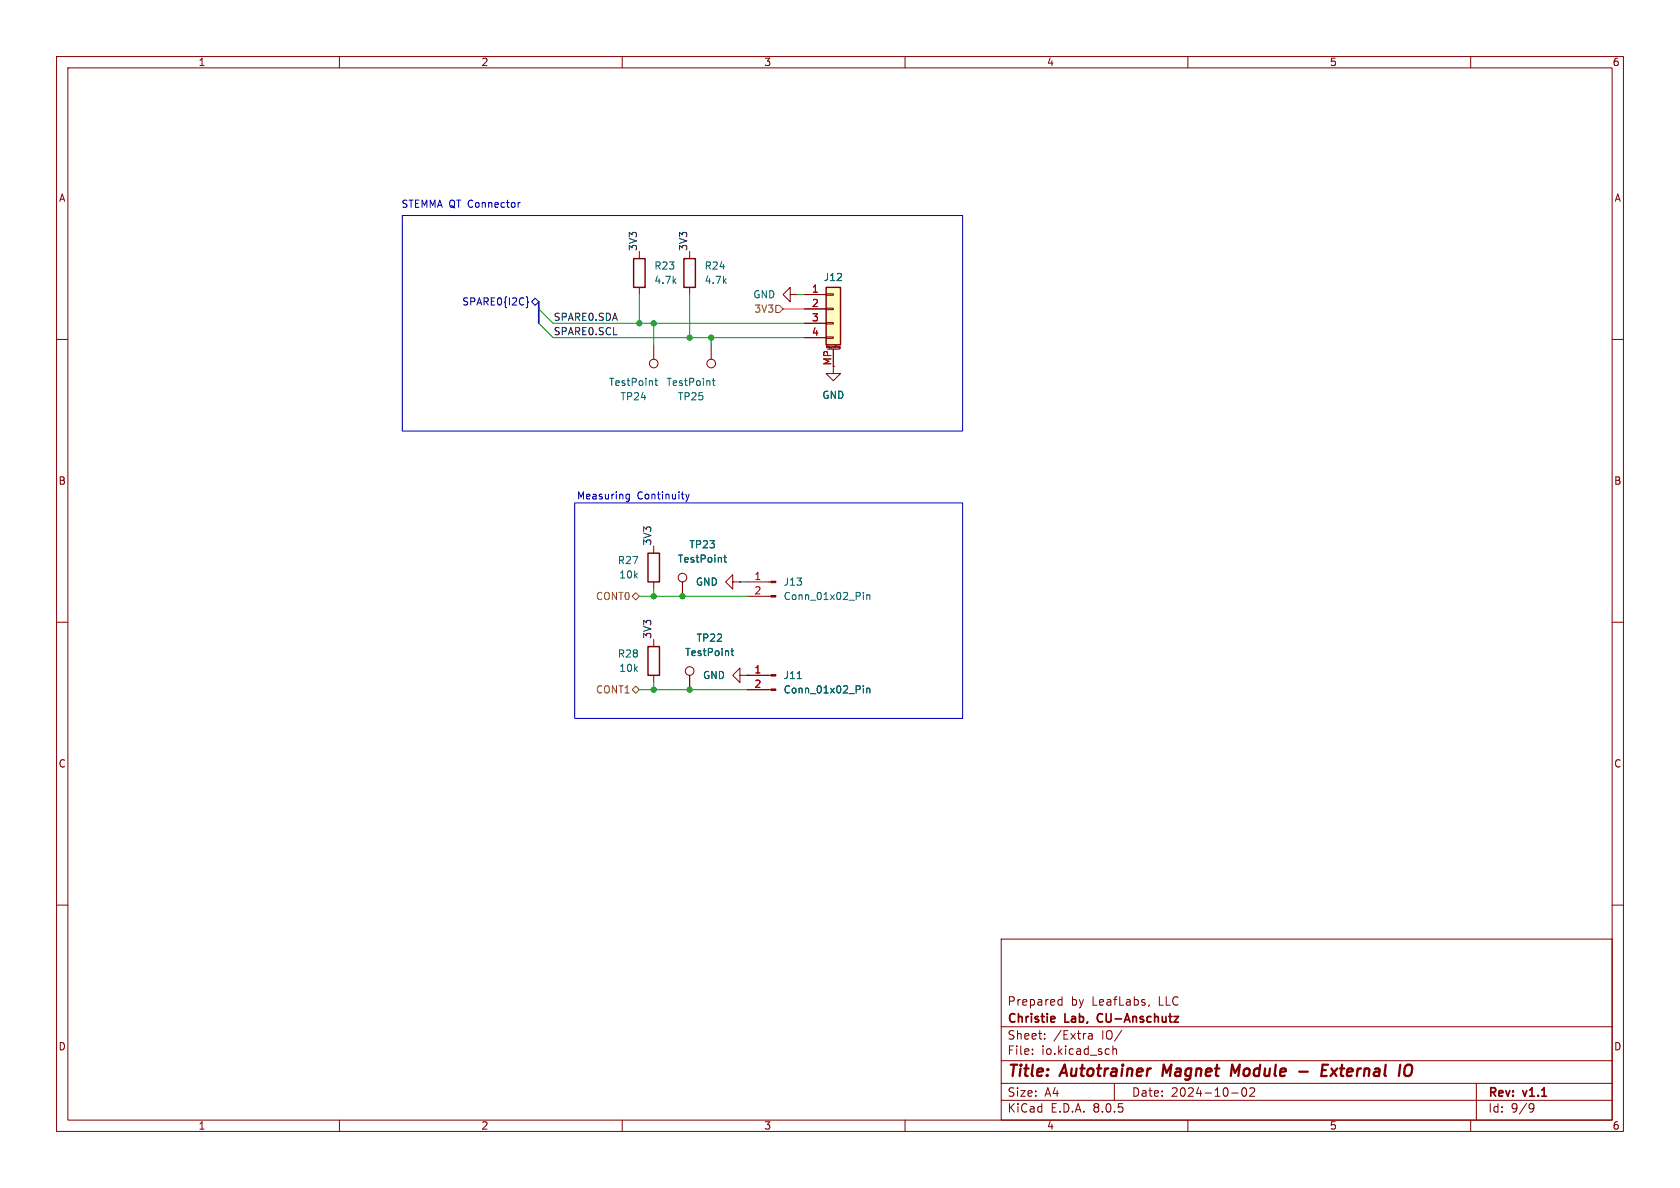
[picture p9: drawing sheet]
(kicad_sch
 (version 20231120)
 (generator "eeschema")
 (generator_version "8.0")
 (paper "A4")
 (title_block
  (title "Autotrainer Magnet Module - External IO")
  (date "2024-10-02")
  (rev "v1.1")
  (company "Christie Lab, CU-Anschutz")
  (comment 1 "Prepared by LeafLabs, LLC"))
 (lib_symbols
  (symbol "Connector:Conn_01x02_Pin"
   (pin_names
    (offset 1.016) hide) (exclude_from_sim no) (in_bom yes) (on_board yes)
   (property "Reference" "J" (at 0 2.54 0) (effects (font (size 1.27 1.27))))
   (property "Value" "Conn_01x02_Pin" (at 0 -5.08 0) (effects (font (size 1.27 1.27))))
   (property "Footprint" "" (at 0 0 0) (effects (font (size 1.27 1.27)) (hide yes)))
   (property "Datasheet" "~" (at 0 0 0) (effects (font (size 1.27 1.27)) (hide yes)))
   (property "Description" "Generic connector, single row, 01x02, script generated" (at 0 0 0) (effects (font (size 1.27 1.27)) (hide yes)))
   (property "ki_locked" "" (at 0 0 0) (effects (font (size 1.27 1.27))))
   (symbol "Conn_01x02_Pin_1_1"
    (polyline (pts (xy 1.27 -2.54) (xy 0.8636 -2.54)) (stroke (width 0.1524) (type default)) (fill (type none)))
    (polyline (pts (xy 1.27 0) (xy 0.8636 0)) (stroke (width 0.1524) (type default)) (fill (type none)))
    (rectangle (start 0.8636 -2.413) (end 0 -2.667) (stroke (width 0.1524) (type default)) (fill (type outline)))
    (rectangle (start 0.8636 0.127) (end 0 -0.127) (stroke (width 0.1524) (type default)) (fill (type outline)))
    (pin passive line (at 5.08 0 180) (length 3.81) (name "Pin_1" (effects (font (size 1.27 1.27)))) (number "1" (effects (font (size 1.27 1.27)))))
    (pin passive line (at 5.08 -2.54 180) (length 3.81) (name "Pin_2" (effects (font (size 1.27 1.27)))) (number "2" (effects (font (size 1.27 1.27)))))))
  (symbol "Connector:TestPoint"
   (pin_numbers hide)
   (pin_names
    (offset 0.762) hide) (exclude_from_sim no) (in_bom yes) (on_board yes)
   (property "Reference" "TP" (at 0 6.858 0) (effects (font (size 1.27 1.27))))
   (property "Value" "TestPoint" (at 0 5.08 0) (effects (font (size 1.27 1.27))))
   (property "Footprint" "" (at 5.08 0 0) (effects (font (size 1.27 1.27)) (hide yes)))
   (property "Datasheet" "~" (at 5.08 0 0) (effects (font (size 1.27 1.27)) (hide yes)))
   (property "Description" "test point" (at 0 0 0) (effects (font (size 1.27 1.27)) (hide yes)))
   (symbol "TestPoint_0_1"
    (circle (center 0 3.302) (radius 0.762) (stroke (width 0) (type default)) (fill (type none))))
   (symbol "TestPoint_1_1"
    (pin passive line (at 0 0 90) (length 2.54) (name "1" (effects (font (size 1.27 1.27)))) (number "1" (effects (font (size 1.27 1.27)))))))
  (symbol "Connector_Generic_MountingPin:Conn_01x04_MountingPin"
   (pin_names
    (offset 1.016) hide) (exclude_from_sim no) (in_bom yes) (on_board yes)
   (property "Reference" "J" (at 0 5.08 0) (effects (font (size 1.27 1.27))))
   (property "Value" "Conn_01x04_MountingPin" (at 1.27 -7.62 0) (effects (font (size 1.27 1.27)) (justify left)))
   (property "Footprint" "" (at 0 0 0) (effects (font (size 1.27 1.27)) (hide yes)))
   (property "Datasheet" "~" (at 0 0 0) (effects (font (size 1.27 1.27)) (hide yes)))
   (property "Description" "Generic connectable mounting pin connector, single row, 01x04, script generated (kicad-library-utils/schlib/autogen/connector/)" (at 0 0 0) (effects (font (size 1.27 1.27)) (hide yes)))
   (symbol "Conn_01x04_MountingPin_1_1"
    (rectangle (start -1.27 -4.953) (end 0 -5.207) (stroke (width 0.1524) (type default)) (fill (type none)))
    (rectangle (start -1.27 -2.413) (end 0 -2.667) (stroke (width 0.1524) (type default)) (fill (type none)))
    (rectangle (start -1.27 0.127) (end 0 -0.127) (stroke (width 0.1524) (type default)) (fill (type none)))
    (rectangle (start -1.27 2.667) (end 0 2.413) (stroke (width 0.1524) (type default)) (fill (type none)))
    (rectangle (start -1.27 3.81) (end 1.27 -6.35) (stroke (width 0.254) (type default)) (fill (type background)))
    (polyline (pts (xy -1.016 -7.112) (xy 1.016 -7.112)) (stroke (width 0.1524) (type default)) (fill (type none)))
    (text "Mounting" (at 0 -6.731 0) (effects (font (size 0.381 0.381))))
    (pin passive line (at -5.08 2.54 0) (length 3.81) (name "Pin_1" (effects (font (size 1.27 1.27)))) (number "1" (effects (font (size 1.27 1.27)))))
    (pin passive line (at -5.08 0 0) (length 3.81) (name "Pin_2" (effects (font (size 1.27 1.27)))) (number "2" (effects (font (size 1.27 1.27)))))
    (pin passive line (at -5.08 -2.54 0) (length 3.81) (name "Pin_3" (effects (font (size 1.27 1.27)))) (number "3" (effects (font (size 1.27 1.27)))))
    (pin passive line (at -5.08 -5.08 0) (length 3.81) (name "Pin_4" (effects (font (size 1.27 1.27)))) (number "4" (effects (font (size 1.27 1.27)))))
    (pin passive line (at 0 -10.16 90) (length 3.048) (name "MountPin" (effects (font (size 1.27 1.27)))) (number "MP" (effects (font (size 1.27 1.27)))))))
  (symbol "Device:R"
   (pin_numbers hide)
   (pin_names
    (offset 0)) (exclude_from_sim no) (in_bom yes) (on_board yes)
   (property "Reference" "R" (at 2.032 0 90) (effects (font (size 1.27 1.27))))
   (property "Value" "R" (at 0 0 90) (effects (font (size 1.27 1.27))))
   (property "Footprint" "" (at -1.778 0 90) (effects (font (size 1.27 1.27)) (hide yes)))
   (property "Datasheet" "~" (at 0 0 0) (effects (font (size 1.27 1.27)) (hide yes)))
   (property "Description" "Resistor" (at 0 0 0) (effects (font (size 1.27 1.27)) (hide yes)))
   (symbol "R_0_1"
    (rectangle (start -1.016 -2.54) (end 1.016 2.54) (stroke (width 0.254) (type default)) (fill (type none))))
   (symbol "R_1_1"
    (pin passive line (at 0 3.81 270) (length 1.27) (name "~" (effects (font (size 1.27 1.27)))) (number "1" (effects (font (size 1.27 1.27)))))
    (pin passive line (at 0 -3.81 90) (length 1.27) (name "~" (effects (font (size 1.27 1.27)))) (number "2" (effects (font (size 1.27 1.27)))))))
  (symbol "power:GND"
   (power)
   (pin_numbers hide)
   (pin_names
    (offset 0) hide) (exclude_from_sim no) (in_bom yes) (on_board yes)
   (property "Reference" "#PWR" (at 0 -6.35 0) (effects (font (size 1.27 1.27)) (hide yes)))
   (property "Value" "GND" (at 0 -3.81 0) (effects (font (size 1.27 1.27))))
   (property "Footprint" "" (at 0 0 0) (effects (font (size 1.27 1.27)) (hide yes)))
   (property "Datasheet" "" (at 0 0 0) (effects (font (size 1.27 1.27)) (hide yes)))
   (property "Description" "Power symbol creates a global label with name \"GND\" , ground" (at 0 0 0) (effects (font (size 1.27 1.27)) (hide yes)))
   (symbol "GND_0_1"
    (polyline (pts (xy 0 0) (xy 0 -1.27) (xy 1.27 -1.27) (xy 0 -2.54) (xy -1.27 -1.27) (xy 0 -1.27)) (stroke (width 0) (type default)) (fill (type none))))
   (symbol "GND_1_1"
    (pin power_in line (at 0 0 270) (length 0) (name "~" (effects (font (size 1.27 1.27)))) (number "1" (effects (font (size 1.27 1.27))))))))
 (junction
  (at 115.57 121.92)
  (diameter 0)
  (color 0 0 0 0))
 (junction
  (at 115.57 57.15)
  (diameter 0)
  (color 0 0 0 0))
 (junction
  (at 120.65 105.41)
  (diameter 0)
  (color 0 0 0 0))
 (junction
  (at 121.92 59.69)
  (diameter 0)
  (color 0 0 0 0))
 (junction
  (at 113.03 57.15)
  (diameter 0)
  (color 0 0 0 0))
 (junction
  (at 115.57 105.41)
  (diameter 0)
  (color 0 0 0 0))
 (junction
  (at 125.73 59.69)
  (diameter 0)
  (color 0 0 0 0))
 (junction
  (at 121.92 121.92)
  (diameter 0)
  (color 0 0 0 0))
 (bus_entry
  (at 95.25 57.15)
  (size 2.54 2.54)
  (stroke (width 0) (type default)))
 (bus_entry
  (at 95.25 54.61)
  (size 2.54 2.54)
  (stroke (width 0) (type default)))
 (wire
  (pts (xy 97.79 57.15) (xy 113.03 57.15))
  (stroke (width 0) (type default)))
 (wire
  (pts (xy 125.73 59.69) (xy 142.24 59.69))
  (stroke (width 0) (type default)))
 (wire
  (pts (xy 115.57 120.65) (xy 115.57 121.92))
  (stroke (width 0) (type default)))
 (wire
  (pts (xy 115.57 121.92) (xy 121.92 121.92))
  (stroke (width 0) (type default)))
 (wire
  (pts (xy 130.81 102.87) (xy 132.08 102.87))
  (stroke (width 0) (type default)))
 (wire
  (pts (xy 121.92 52.07) (xy 121.92 59.69))
  (stroke (width 0) (type default)))
 (wire
  (pts (xy 113.03 105.41) (xy 115.57 105.41))
  (stroke (width 0) (type default)))
 (wire
  (pts (xy 115.57 104.14) (xy 115.57 105.41))
  (stroke (width 0) (type default)))
 (bus
  (pts (xy 95.25 54.61) (xy 95.25 57.15))
  (stroke (width 0) (type default)))
 (wire
  (pts (xy 140.97 52.07) (xy 142.24 52.07))
  (stroke (width 0) (type default)))
 (wire
  (pts (xy 97.79 59.69) (xy 121.92 59.69))
  (stroke (width 0) (type default)))
 (wire
  (pts (xy 121.92 121.92) (xy 132.08 121.92))
  (stroke (width 0) (type default)))
 (wire
  (pts (xy 125.73 60.96) (xy 125.73 59.69))
  (stroke (width 0) (type default)))
 (wire
  (pts (xy 113.03 121.92) (xy 115.57 121.92))
  (stroke (width 0) (type default)))
 (wire
  (pts (xy 138.43 54.61) (xy 142.24 54.61))
  (stroke (width 0) (type default)))
 (wire
  (pts (xy 121.92 59.69) (xy 125.73 59.69))
  (stroke (width 0) (type default)))
 (wire
  (pts (xy 113.03 57.15) (xy 115.57 57.15))
  (stroke (width 0) (type default)))
 (wire
  (pts (xy 115.57 105.41) (xy 120.65 105.41))
  (stroke (width 0) (type default)))
 (wire
  (pts (xy 115.57 57.15) (xy 115.57 60.96))
  (stroke (width 0) (type default)))
 (bus
  (pts (xy 95.25 53.34) (xy 95.25 54.61))
  (stroke (width 0) (type default)))
 (wire
  (pts (xy 120.65 105.41) (xy 132.08 105.41))
  (stroke (width 0) (type default)))
 (wire
  (pts (xy 113.03 52.07) (xy 113.03 57.15))
  (stroke (width 0) (type default)))
 (wire
  (pts (xy 115.57 57.15) (xy 142.24 57.15))
  (stroke (width 0) (type default)))
 (rectangle
  (start 71.12 38.1)
  (end 170.18 76.2)
  (stroke (width 0) (type default))
  (fill (type none)))
 (rectangle
  (start 101.6 88.9)
  (end 170.18 127)
  (stroke (width 0) (type default))
  (fill (type none)))
 (text "Measuring Continuity"
  (exclude_from_sim no)
  (at 112.014 87.884 0)
  (effects (font (size 1.27 1.27))))
 (text "STEMMA QT Connector"
  (exclude_from_sim no)
  (at 81.534 36.322 0)
  (effects (font (size 1.27 1.27))))
 (label "3V3"
  (at 115.57 113.03 90)
  (fields_autoplaced yes)
  (effects (font (size 1.27 1.27)) (justify left bottom)))
 (label "3V3"
  (at 121.92 44.45 90)
  (fields_autoplaced yes)
  (effects (font (size 1.27 1.27)) (justify left bottom)))
 (label "SPARE0.SCL"
  (at 97.79 59.69 0)
  (fields_autoplaced yes)
  (effects (font (size 1.27 1.27)) (justify left bottom)))
 (label "3V3"
  (at 113.03 44.45 90)
  (fields_autoplaced yes)
  (effects (font (size 1.27 1.27)) (justify left bottom)))
 (label "3V3"
  (at 115.57 96.52 90)
  (fields_autoplaced yes)
  (effects (font (size 1.27 1.27)) (justify left bottom)))
 (label "SPARE0.SDA"
  (at 97.79 57.15 0)
  (fields_autoplaced yes)
  (effects (font (size 1.27 1.27)) (justify left bottom)))
 (hierarchical_label "3V3"
  (shape input)
  (at 138.43 54.61 180)
  (fields_autoplaced yes)
  (effects (font (size 1.27 1.27)) (justify right)))
 (hierarchical_label "SPARE0{I2C}"
  (shape bidirectional)
  (at 95.25 53.34 180)
  (fields_autoplaced yes)
  (effects (font (size 1.27 1.27)) (justify right)))
 (hierarchical_label "CONT0"
  (shape bidirectional)
  (at 113.03 105.41 180)
  (fields_autoplaced yes)
  (effects (font (size 1.27 1.27)) (justify right)))
 (hierarchical_label "CONT1"
  (shape bidirectional)
  (at 113.03 121.92 180)
  (fields_autoplaced yes)
  (effects (font (size 1.27 1.27)) (justify right)))
 (symbol
  (lib_id "Device:R")
  (at 115.57 100.33 0)
  (unit 1)
  (exclude_from_sim no)
  (in_bom yes)
  (on_board yes)
  (dnp no)
  (property "Reference" "R27" (at 113.03 99.0599 0) (effects (font (size 1.27 1.27)) (justify right)))
  (property "Value" "10k" (at 113.03 101.5999 0) (effects (font (size 1.27 1.27)) (justify right)))
  (property "Footprint" "Resistor_SMD:R_0603_1608Metric" (at 113.792 100.33 90) (effects (font (size 1.27 1.27)) (hide yes)))
  (property "Datasheet" "~" (at 115.57 100.33 0) (effects (font (size 1.27 1.27)) (hide yes)))
  (property "Description" "Resistor" (at 115.57 100.33 0) (effects (font (size 1.27 1.27)) (hide yes)))
  (property "MPN" "0603WAF1002T5E" (at 115.57 100.33 0) (effects (font (size 1.27 1.27)) (hide yes)))
  (property "LCSC" "C25804" (at 115.57 100.33 0) (effects (font (size 1.27 1.27)) (hide yes)))
  (pin "2")
  (pin "1"))
 (symbol
  (lib_id "power:GND")
  (at 140.97 52.07 270)
  (unit 1)
  (exclude_from_sim no)
  (in_bom yes)
  (on_board yes)
  (dnp no)
  (fields_autoplaced yes)
  (property "Reference" "#PWR059" (at 134.62 52.07 0) (effects (font (size 1.27 1.27)) (hide yes)))
  (property "Value" "GND" (at 137.16 52.0699 90) (effects (font (size 1.27 1.27)) (justify right)))
  (property "Footprint" "" (at 140.97 52.07 0) (effects (font (size 1.27 1.27)) (hide yes)))
  (property "Datasheet" "" (at 140.97 52.07 0) (effects (font (size 1.27 1.27)) (hide yes)))
  (property "Description" "Power symbol creates a global label with name \"GND\" , ground" (at 140.97 52.07 0) (effects (font (size 1.27 1.27)) (hide yes)))
  (pin "1"))
 (symbol
  (lib_id "power:GND")
  (at 130.81 102.87 270)
  (unit 1)
  (exclude_from_sim no)
  (in_bom yes)
  (on_board yes)
  (dnp no)
  (fields_autoplaced yes)
  (property "Reference" "#PWR061" (at 124.46 102.87 0) (effects (font (size 1.27 1.27)) (hide yes)))
  (property "Value" "GND" (at 127 102.8699 90) (effects (font (size 1.27 1.27)) (justify right)))
  (property "Footprint" "" (at 130.81 102.87 0) (effects (font (size 1.27 1.27)) (hide yes)))
  (property "Datasheet" "" (at 130.81 102.87 0) (effects (font (size 1.27 1.27)) (hide yes)))
  (property "Description" "Power symbol creates a global label with name \"GND\" , ground" (at 130.81 102.87 0) (effects (font (size 1.27 1.27)) (hide yes)))
  (pin "1"))
 (symbol
  (lib_id "Device:R")
  (at 115.57 116.84 0)
  (unit 1)
  (exclude_from_sim no)
  (in_bom yes)
  (on_board yes)
  (dnp no)
  (property "Reference" "R28" (at 113.03 115.5699 0) (effects (font (size 1.27 1.27)) (justify right)))
  (property "Value" "10k" (at 113.03 118.1099 0) (effects (font (size 1.27 1.27)) (justify right)))
  (property "Footprint" "Resistor_SMD:R_0603_1608Metric" (at 113.792 116.84 90) (effects (font (size 1.27 1.27)) (hide yes)))
  (property "Datasheet" "~" (at 115.57 116.84 0) (effects (font (size 1.27 1.27)) (hide yes)))
  (property "Description" "Resistor" (at 115.57 116.84 0) (effects (font (size 1.27 1.27)) (hide yes)))
  (property "MPN" "0603WAF1002T5E" (at 115.57 116.84 0) (effects (font (size 1.27 1.27)) (hide yes)))
  (property "LCSC" "C25804" (at 115.57 116.84 0) (effects (font (size 1.27 1.27)) (hide yes)))
  (pin "2")
  (pin "1"))
 (symbol
  (lib_id "Connector:TestPoint")
  (at 115.57 60.96 180)
  (unit 1)
  (exclude_from_sim no)
  (in_bom no)
  (on_board yes)
  (dnp no)
  (property "Reference" "TP24" (at 112.014 70.104 0) (effects (font (size 1.27 1.27))))
  (property "Value" "TestPoint" (at 112.014 67.564 0) (effects (font (size 1.27 1.27))))
  (property "Footprint" "TestPoint:TestPoint_Pad_1.0x1.0mm" (at 110.49 60.96 0) (effects (font (size 1.27 1.27)) (hide yes)))
  (property "Datasheet" "~" (at 110.49 60.96 0) (effects (font (size 1.27 1.27)) (hide yes)))
  (property "Description" "test point" (at 115.57 60.96 0) (effects (font (size 1.27 1.27)) (hide yes)))
  (pin "1"))
 (symbol
  (lib_id "Connector:Conn_01x02_Pin")
  (at 137.16 102.87 0)
  (mirror y)
  (unit 1)
  (exclude_from_sim no)
  (in_bom yes)
  (on_board yes)
  (dnp no)
  (fields_autoplaced yes)
  (property "Reference" "J13" (at 138.43 102.8699 0) (effects (font (size 1.27 1.27)) (justify right)))
  (property "Value" "Conn_01x02_Pin" (at 138.43 105.4099 0) (effects (font (size 1.27 1.27)) (justify right)))
  (property "Footprint" "Connector_Molex:Molex_Nano-Fit_105313-xx02_1x02_P2.50mm_Horizontal" (at 137.16 102.87 0) (effects (font (size 1.27 1.27)) (hide yes)))
  (property "Datasheet" "~" (at 137.16 102.87 0) (effects (font (size 1.27 1.27)) (hide yes)))
  (property "Description" "Generic connector, single row, 01x02, script generated" (at 137.16 102.87 0) (effects (font (size 1.27 1.27)) (hide yes)))
  (property "MPN" "1053131102" (at 137.16 102.87 0) (effects (font (size 1.27 1.27)) (hide yes)))
  (property "LCSC" "C564339" (at 137.16 102.87 0) (effects (font (size 1.27 1.27)) (hide yes)))
  (pin "1")
  (pin "2"))
 (symbol
  (lib_id "Connector:Conn_01x02_Pin")
  (at 137.16 119.38 0)
  (mirror y)
  (unit 1)
  (exclude_from_sim no)
  (in_bom yes)
  (on_board yes)
  (dnp no)
  (fields_autoplaced yes)
  (property "Reference" "J11" (at 138.43 119.3799 0) (effects (font (size 1.27 1.27)) (justify right)))
  (property "Value" "Conn_01x02_Pin" (at 138.43 121.9199 0) (effects (font (size 1.27 1.27)) (justify right)))
  (property "Footprint" "Connector_Molex:Molex_Nano-Fit_105313-xx02_1x02_P2.50mm_Horizontal" (at 137.16 119.38 0) (effects (font (size 1.27 1.27)) (hide yes)))
  (property "Datasheet" "~" (at 137.16 119.38 0) (effects (font (size 1.27 1.27)) (hide yes)))
  (property "Description" "Generic connector, single row, 01x02, script generated" (at 137.16 119.38 0) (effects (font (size 1.27 1.27)) (hide yes)))
  (property "MPN" "1053131102" (at 137.16 119.38 0) (effects (font (size 1.27 1.27)) (hide yes)))
  (property "LCSC" "C564339" (at 137.16 119.38 0) (effects (font (size 1.27 1.27)) (hide yes)))
  (pin "1")
  (pin "2"))
 (symbol
  (lib_id "Device:R")
  (at 113.03 48.26 0)
  (unit 1)
  (exclude_from_sim no)
  (in_bom yes)
  (on_board yes)
  (dnp no)
  (fields_autoplaced yes)
  (property "Reference" "R23" (at 115.57 46.9899 0) (effects (font (size 1.27 1.27)) (justify left)))
  (property "Value" "4.7k" (at 115.57 49.5299 0) (effects (font (size 1.27 1.27)) (justify left)))
  (property "Footprint" "Resistor_SMD:R_0603_1608Metric" (at 111.252 48.26 90) (effects (font (size 1.27 1.27)) (hide yes)))
  (property "Datasheet" "~" (at 113.03 48.26 0) (effects (font (size 1.27 1.27)) (hide yes)))
  (property "Description" "Resistor" (at 113.03 48.26 0) (effects (font (size 1.27 1.27)) (hide yes)))
  (property "LCSC" "C23162" (at 113.03 48.26 0) (effects (font (size 1.27 1.27)) (hide yes)))
  (property "MPN" "0603WAF4701T5E" (at 113.03 48.26 0) (effects (font (size 1.27 1.27)) (hide yes)))
  (pin "2")
  (pin "1"))
 (symbol
  (lib_id "Connector_Generic_MountingPin:Conn_01x04_MountingPin")
  (at 147.32 54.61 0)
  (unit 1)
  (exclude_from_sim no)
  (in_bom yes)
  (on_board yes)
  (dnp no)
  (property "Reference" "J12" (at 147.32 49.022 0) (effects (font (size 1.27 1.27))))
  (property "Value" "Conn_01x04_Pin" (at 147.32 48.26 0) (effects (font (size 1.27 1.27)) (hide yes)))
  (property "Footprint" "Connector_JST:JST_SH_SM04B-SRSS-TB_1x04-1MP_P1.00mm_Horizontal" (at 147.32 54.61 0) (effects (font (size 1.27 1.27)) (hide yes)))
  (property "Datasheet" "~" (at 147.32 54.61 0) (effects (font (size 1.27 1.27)) (hide yes)))
  (property "Description" "Generic connectable mounting pin connector, single row, 01x04, script generated (kicad-library-utils/schlib/autogen/connector/)" (at 147.32 54.61 0) (effects (font (size 1.27 1.27)) (hide yes)))
  (property "MPN" "SM04B-SRSS-TB" (at 147.32 54.61 0) (effects (font (size 1.27 1.27)) (hide yes)))
  (property "LCSC" "C160404" (at 147.32 54.61 0) (effects (font (size 1.27 1.27)) (hide yes)))
  (pin "1")
  (pin "4")
  (pin "2")
  (pin "3")
  (pin "MP"))
 (symbol
  (lib_id "power:GND")
  (at 147.32 64.77 0)
  (unit 1)
  (exclude_from_sim no)
  (in_bom yes)
  (on_board yes)
  (dnp no)
  (fields_autoplaced yes)
  (property "Reference" "#PWR055" (at 147.32 71.12 0) (effects (font (size 1.27 1.27)) (hide yes)))
  (property "Value" "GND" (at 147.32 69.85 0) (effects (font (size 1.27 1.27))))
  (property "Footprint" "" (at 147.32 64.77 0) (effects (font (size 1.27 1.27)) (hide yes)))
  (property "Datasheet" "" (at 147.32 64.77 0) (effects (font (size 1.27 1.27)) (hide yes)))
  (property "Description" "Power symbol creates a global label with name \"GND\" , ground" (at 147.32 64.77 0) (effects (font (size 1.27 1.27)) (hide yes)))
  (pin "1"))
 (symbol
  (lib_id "Connector:TestPoint")
  (at 120.65 105.41 0)
  (unit 1)
  (exclude_from_sim no)
  (in_bom no)
  (on_board yes)
  (dnp no)
  (property "Reference" "TP23" (at 124.206 96.266 0) (effects (font (size 1.27 1.27))))
  (property "Value" "TestPoint" (at 124.206 98.806 0) (effects (font (size 1.27 1.27))))
  (property "Footprint" "TestPoint:TestPoint_Pad_1.0x1.0mm" (at 125.73 105.41 0) (effects (font (size 1.27 1.27)) (hide yes)))
  (property "Datasheet" "~" (at 125.73 105.41 0) (effects (font (size 1.27 1.27)) (hide yes)))
  (property "Description" "test point" (at 120.65 105.41 0) (effects (font (size 1.27 1.27)) (hide yes)))
  (pin "1"))
 (symbol
  (lib_id "Connector:TestPoint")
  (at 125.73 60.96 180)
  (unit 1)
  (exclude_from_sim no)
  (in_bom no)
  (on_board yes)
  (dnp no)
  (property "Reference" "TP25" (at 122.174 70.104 0) (effects (font (size 1.27 1.27))))
  (property "Value" "TestPoint" (at 122.174 67.564 0) (effects (font (size 1.27 1.27))))
  (property "Footprint" "TestPoint:TestPoint_Pad_1.0x1.0mm" (at 120.65 60.96 0) (effects (font (size 1.27 1.27)) (hide yes)))
  (property "Datasheet" "~" (at 120.65 60.96 0) (effects (font (size 1.27 1.27)) (hide yes)))
  (property "Description" "test point" (at 125.73 60.96 0) (effects (font (size 1.27 1.27)) (hide yes)))
  (pin "1"))
 (symbol
  (lib_id "Connector:TestPoint")
  (at 121.92 121.92 0)
  (unit 1)
  (exclude_from_sim no)
  (in_bom no)
  (on_board yes)
  (dnp no)
  (property "Reference" "TP22" (at 125.476 112.776 0) (effects (font (size 1.27 1.27))))
  (property "Value" "TestPoint" (at 125.476 115.316 0) (effects (font (size 1.27 1.27))))
  (property "Footprint" "TestPoint:TestPoint_Pad_1.0x1.0mm" (at 127 121.92 0) (effects (font (size 1.27 1.27)) (hide yes)))
  (property "Datasheet" "~" (at 127 121.92 0) (effects (font (size 1.27 1.27)) (hide yes)))
  (property "Description" "test point" (at 121.92 121.92 0) (effects (font (size 1.27 1.27)) (hide yes)))
  (pin "1"))
 (symbol
  (lib_id "Device:R")
  (at 121.92 48.26 0)
  (unit 1)
  (exclude_from_sim no)
  (in_bom yes)
  (on_board yes)
  (dnp no)
  (fields_autoplaced yes)
  (property "Reference" "R24" (at 124.46 46.9899 0) (effects (font (size 1.27 1.27)) (justify left)))
  (property "Value" "4.7k" (at 124.46 49.5299 0) (effects (font (size 1.27 1.27)) (justify left)))
  (property "Footprint" "Resistor_SMD:R_0603_1608Metric" (at 120.142 48.26 90) (effects (font (size 1.27 1.27)) (hide yes)))
  (property "Datasheet" "~" (at 121.92 48.26 0) (effects (font (size 1.27 1.27)) (hide yes)))
  (property "Description" "Resistor" (at 121.92 48.26 0) (effects (font (size 1.27 1.27)) (hide yes)))
  (property "LCSC" "C23162" (at 121.92 48.26 0) (effects (font (size 1.27 1.27)) (hide yes)))
  (property "MPN" "0603WAF4701T5E" (at 121.92 48.26 0) (effects (font (size 1.27 1.27)) (hide yes)))
  (pin "2")
  (pin "1"))
 (symbol
  (lib_id "power:GND")
  (at 132.08 119.38 270)
  (unit 1)
  (exclude_from_sim no)
  (in_bom yes)
  (on_board yes)
  (dnp no)
  (fields_autoplaced yes)
  (property "Reference" "#PWR062" (at 125.73 119.38 0) (effects (font (size 1.27 1.27)) (hide yes)))
  (property "Value" "GND" (at 128.27 119.3799 90) (effects (font (size 1.27 1.27)) (justify right)))
  (property "Footprint" "" (at 132.08 119.38 0) (effects (font (size 1.27 1.27)) (hide yes)))
  (property "Datasheet" "" (at 132.08 119.38 0) (effects (font (size 1.27 1.27)) (hide yes)))
  (property "Description" "Power symbol creates a global label with name \"GND\" , ground" (at 132.08 119.38 0) (effects (font (size 1.27 1.27)) (hide yes)))
  (pin "1")))
